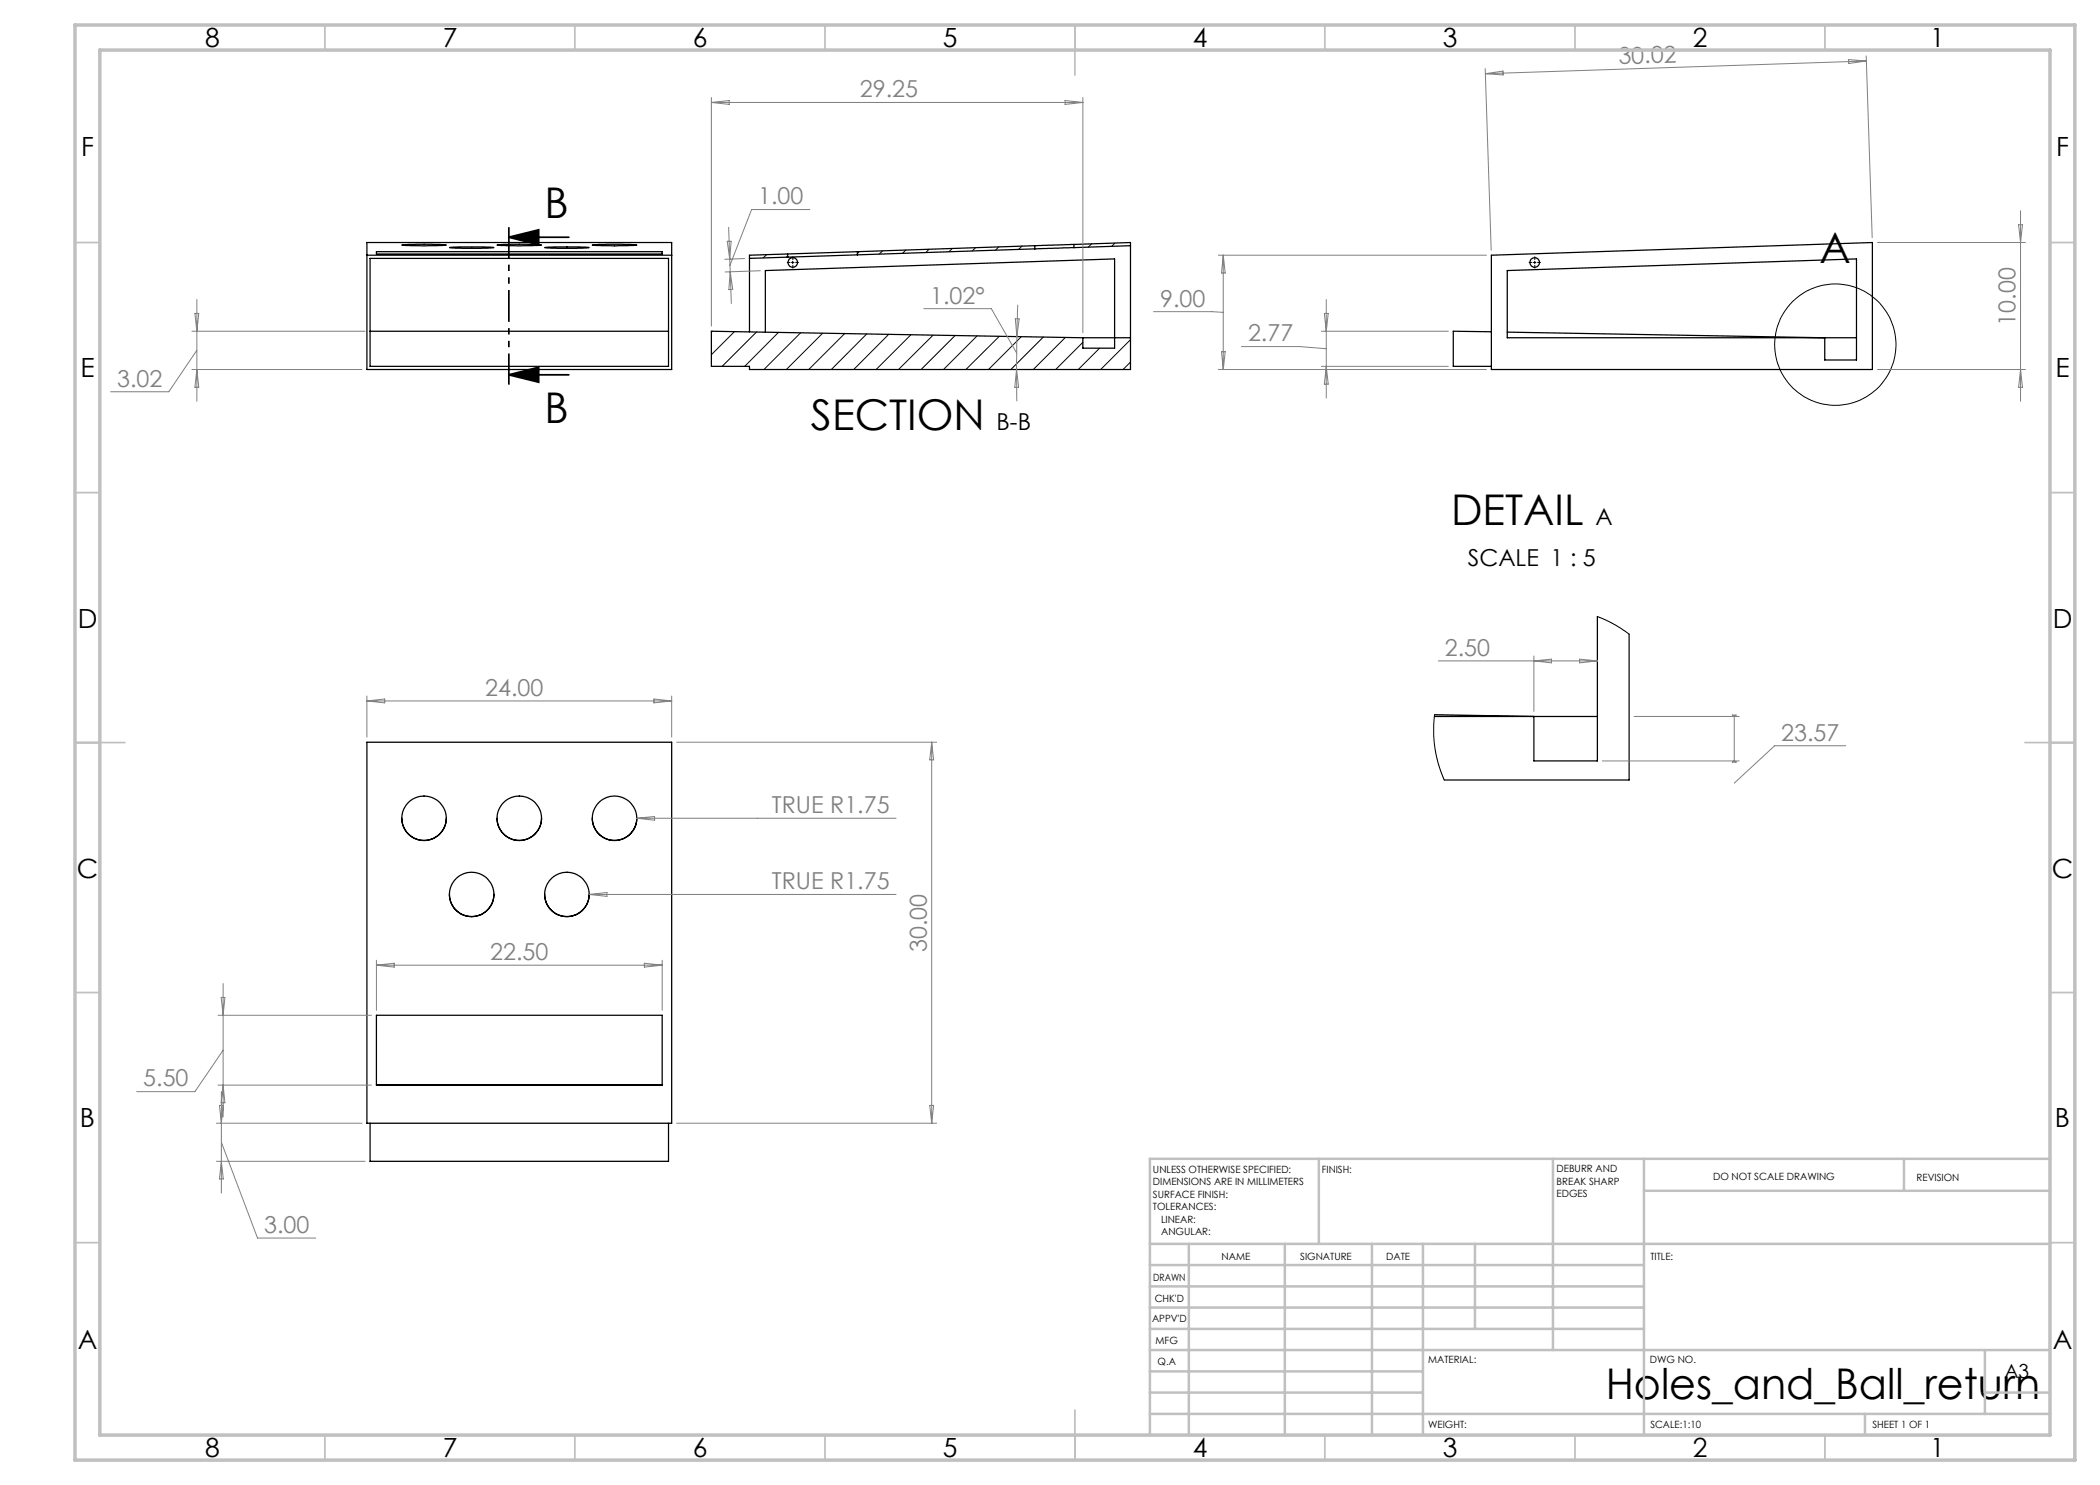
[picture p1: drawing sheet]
<svg xmlns="http://www.w3.org/2000/svg" width="420mm" height="297mm" viewBox="0 0 420 297" stroke-linecap="round" stroke-linejoin="round" font-family="sans-serif">
<g fill="none" stroke="#000" stroke-width=".25">
<path d="M73.4 48.5h60.9v25.4h-60.9zM73.4 51h60.9M74 51.7h59.7v21.6h-59.7zM75.3 50.3h57.1v.5h-57.1zM80.4 49l6-.1 2.9 .1-4.9 .2zM89.9 49.5l1.8-.1h5.2l1.9 .1-2.5 .2zM99.4 49l6-.1 2.9 .1-4.8 .2zM108.9 49.5l1.9-.1h5.2l1.8 .1-2.5 .2zM118.5 49l6-.1 2.9 .1-4.9 .2zM157.5 50.8l.1 .6M171.5 50.3v.7M206.9 49.1l-57 1.9v15.4"/>
<path d="M206.9 49.1l.1 .7M207 49.8l-57.1 1.9M214.8 48.9l-7.9 .2M214.8 48.9l11.3-.4v25.4h-76.2v-.6h-7.6v-7.1l74.3 1.4M214.8 48.9v.6M214.8 49.5l-7.8 .3M226.1 49.1l-11.3 .4M298.3 51l76.2-2.5v25.4h-76.2zM74 66.2h59.7M153.1 66.4v-12.3l69.8-2.3v17.8h-6.3v-2M216.6 67.6h9.5M298.3 66.4l-7.6-.2v7.1h7.6"/>
<path d="M301.4 66.4l63.5 1.2v4.4h6.4v-20.2l-69.9 2.3v13.5h69.9M319.5 123.3v28.9h-12.7v-8.9l-19.9-.4M325.8 126.8v29.2h-36.9M73.4 148.4h60.9v76.2h-60.9zM286.9 143.3h32.6M80.4 163.7a4.4 4.4 0 0 0 4.4 4.4 4.4 4.4 0 0 0 4.5-4.4M89.9 178.9a4.4 4.4 0 0 0 4.4 4.4 4.4 4.4 0 0 0 4.5-4.4M99.4 163.7a4.4 4.4 0 0 0 4.5 4.4 4.4 4.4 0 0 0 4.4-4.4M108.9 178.9a4.4 4.4 0 0 0 4.5 4.4 4.4 4.4 0 0 0 4.4-4.4M118.5 163.7a4.4 4.4 0 0 0 4.4 4.4 4.4 4.4 0 0 0 4.5-4.4M75.3 203.1h57.1v13.9h-57.1zM75.3 217h57.1"/>
<path d="M74 224.6v7.7h59.7v-7.7"/>
<circle cx="158.5" cy="52.5" r=".96"/>
<circle cx="307" cy="52.5" r=".95"/>
<circle cx="84.8" cy="163.7" r="4.4"/>
<circle cx="94.3" cy="178.9" r="4.4"/>
<circle cx="103.9" cy="163.7" r="4.4"/>
<circle cx="113.4" cy="178.9" r="4.4"/>
<circle cx="122.9" cy="163.7" r="4.4"/>
</g>
<g fill="none" stroke="#000" stroke-width=".2">
<path d="M153.3 50.9l-.7 .7M157.5 51.2l-.2 .2M158.3 52.5h.5M158.5 52.2v.5M171.9 50.3l-.4 .4M176.5 50.2l-.6 .6M181.2 50l-.7 .7M185.8 49.8l-.6 .7M190.5 49.7l-.7 .6M195.1 49.5l-.6 .7M199.7 49.4l-.6 .6M204.4 49.2l-.7 .7"/>
<path d="M218.3 48.8l-.6 .6M223 48.6l-.7 .7M306.7 52.5h.5M307 52.2v.5M142.5 66.2l-.2 .2M146.9 66.3l-4.6 4.6M151.3 66.4l-6.9 6.9M155.7 66.5l-6.8 6.8M160.1 66.6l-7.3 7.3M164.5 66.6l-7.2 7.3M168.9 66.7l-7.2 7.2M173.4 66.8l-7.1 7.1"/>
<path d="M177.8 66.8l-7.1 7.1M182.2 67l-7 6.9M186.6 67l-6.9 6.9M191 67.1l-6.8 6.8M195.4 67.2l-6.7 6.7M199.8 67.3l-6.6 6.6M204.3 67.3l-6.6 6.6M208.7 67.4l-6.5 6.5M213.1 67.5l-6.4 6.4M216.6 68.5l-5.5 5.4M219.9 69.6l-4.2 4.3M226.1 67.9l-6 6"/>
<path d="M226.1 72.4l-1.5 1.5M319.5 123.3l3 1.4 3.3 2.1M286.9 142.9l-.2 1.9v2.5l.3 2.4 .7 3.2 1.2 3.1"/>
<circle cx="367.1" cy="68.9" r="12.1"/>
</g>
<path d="M101.7 47.4l6-1.4v3zM101.7 47.4h12.1M101.7 75l6-1.6v3zM101.7 75h12.1" fill="none" stroke="#000" stroke-width=".35"/>
<g fill="none" stroke="#808080" stroke-width=".2">
<path d="M142.3 19.5v45.7M216.6 19.5v47.1M297 13.7l1.2 36.4M297.1 14.7l3.5-.5v.8zM369.7 11.9l3.6 .3-3.6 .5zM373.2 11.2l1.2 36.3M373.3 12.2l-76.2 2.5M142.3 20.5h74.3M142.3 20.5l3.5-.4v.8zM213 20.1l3.6 .4-3.6 .4zM39.4 59.9v20.4M145.5 48.3h.7l-.3 3.5z"/>
<path d="M145.7 45.5l.2 6.3M145.9 51.8l.1 2.6M146 54.4l.3 6.3M146 54.4l.5 3.5h-.7zM148.9 51.7l-3.9 .2M152.1 54.1l-7.1 .3M162 41.9h-11.7l-4.3 11.2M243.7 51h53.6M244.7 51v22.9M244.7 51l.3 3.6h-.7zM265.3 59.9v19.7M375.5 48.5h29.6"/>
<path d="M403.7 44.9h.8l-.4 3.6zM404.1 42.2v38.1M38.4 66.2h34.6M38.4 73.9h34M39 62.7h.8l-.4 3.5zM39.4 70.1l-5.6 8.2h-11.7M39.4 73.9l.4 3.6h-.8zM184.7 61.7h13.6l5 8.9M203.1 63.7l.7 .1-.4 3.5zM203.3 73.9l.4 3.6h-.7zM203.3 73.9l.1 6.4M203.4 67.3l-.1 6.6"/>
<path d="M203.6 61l-.2 6.3M230.7 62.3h11.7l2.3 .2M243.7 73.9h53.6M244.3 70.3h.7l-.3 3.6zM248.3 69.3h11.6l5.4 .4M264.3 66.2h25.4M264.3 73.3h25.4M264.9 62.7h.7l-.3 3.5zM265.3 73.3l.3 3.5h-.7zM375.5 73.9h29.6M404.1 73.9l.4 3.6h-.8zM73.4 139.2v8.2"/>
<path d="M130.8 139.8l3.5 .4-3.5 .4zM134.3 139.2v8.2M287.7 132.2h31.8M306.8 131.2v11.1M306.8 132.2l3.5-.4v.8zM315.9 131.8l3.6 .4-3.6 .4zM73.4 140.2h60.9M73.4 140.2l3.5-.4v.8zM135.3 148.4h52M186.3 148.4v76.2M186.3 148.4l.4 3.6h-.8zM320.5 152.2h27.3"/>
<path d="M326.8 143.3h21M346.5 152.4l.4-.2 .3 .2zM346.5 143h.7l-.3 .3zM346.9 143.3v8.9M369.1 149.2h-14.2l-8 7.4M117.8 178.9h61.4M117.8 178.9l3.6-.4v.8zM127.4 163.7h51.8M127.4 163.7l3.5-.4v.7zM44.2 199.5h.8l-.4 3.6zM44.6 196.7v26.7M75.3 192v10.1"/>
<path d="M75.3 193h57.1M75.3 193l3.5-.4v.8zM128.9 192.6l3.5 .4-3.5 .4zM132.4 192v10.1M43.6 203.1h30.7M43.6 217h30.7M44.3 218.3v20.3M44.6 210l-5.6 8.3h-11.7M44.6 217l.4 3.6h-.8zM43.3 224.6h29.1M43.3 232.3h29.7M43.9 221.1h.8l-.4 3.5z"/>
<path d="M44.3 228.5l7.2 19.1h11.6M44.3 232.3l.4 3.5h-.8zM135.3 224.6h52M185.9 221.1h.8l-.4 3.5z"/>
</g>
<path d="M158.1 52.5h-.7M158.6 52v-.7M158.6 53v.7M159.1 52.5h.7M306.5 52.5h-.7M307 52v-.7M307 53v.7M307.5 52.5h.7" fill="none" stroke="#000" stroke-width=".2" stroke-dasharray="15.2 1.3 1.3 1.3" stroke-linecap="butt"/>
<path d="M101.8 45.4v31.5" fill="none" stroke="#000" stroke-width=".35" stroke-dasharray="6.3 1.3 1.3 1.3 1.3 1.3" stroke-dashoffset=".1" stroke-linecap="butt"/>
<g fill="none" stroke="#c0c0c0" stroke-width=".35">
<path d="M65 5v5M115 5v5M165 5v5M215 5v10M265 5v5M315 5v5M365 5v5M15 48.5h5M410 48.5h5M15 98.5h5M410 98.5h5M15 148.5h10"/>
<path d="M405 148.5h10M15 198.5h5M410 198.5h5M15 248.5h5M410 248.5h5M65 287v5M115 287v5M165 287v5M215 282v10M265 287v5M315 287v5M365 287v5"/>
</g>
<g fill="none" stroke="#c0c0c0" stroke-width=".5">
<path d="M263.8 231.8v17M310.6 231.8v38.2M328.8 231.8v55.2M328.8 238.2h81.2M380.8 231.8v6.4M410 231.8h-180v55.2M230 248.8h180M230 257.3h98.8M230 253h98.8M237.8 248.8v38.2M257 248.8v38.2M274.4 248.8v38.2"/>
<path d="M284.6 248.8v38.2M295 248.8v17M230 265.8h98.8M230 261.5h98.8M230 278.5h54.6M230 274.3h54.6M230 270h180M397 278.5h13M397 270v12.8M230 282.8h180M373 282.8v4.2"/>
</g>
<path d="M15 5h400v287h-400zM20 10h390v277h-390z" fill="none" stroke="#c0c0c0" stroke-width=".7"/>
<path d="M101.7 47.4l6-1.4v3zM101.7 75l6-1.6v3z" fill="#000"/>
<g font-size="8.5">
<text x="108.9" y="43.6">B</text>
<text x="363.9" y="52.6">A</text>
<text x="108.9" y="84.6">B</text>
<text x="162.2" y="86">SECTION</text>
<text x="290.2" y="105.1">DETAIL</text>
<text x="321.1" y="279.7">Holes_and_Ball_return</text>
</g>
<g font-size="5.3">
<text x="41" y="9.5">8</text>
<text x="88.5" y="9.5">7</text>
<text x="138.5" y="9.5">6</text>
<text x="188.5" y="9.5">5</text>
<text x="238.5" y="9.5">4</text>
<text x="288.5" y="9.5">3</text>
<text x="338.5" y="9.5">2</text>
<text x="386" y="9.5">1</text>
<text x="16.2" y="31.3">F</text>
<text x="411.2" y="31.3">F</text>
<text x="16.1" y="75.5">E</text>
<text x="411.1" y="75.5">E</text>
<text x="15.5" y="125.5">D</text>
<text x="410.5" y="125.5">D</text>
<text x="15.4" y="175.5">C</text>
<text x="410.4" y="175.5">C</text>
<text x="16" y="225.5">B</text>
<text x="411" y="225.5">B</text>
<text x="15.5" y="269.8">A</text>
<text x="410.5" y="269.8">A</text>
<text x="41" y="291.5">8</text>
<text x="88.5" y="291.5">7</text>
<text x="138.5" y="291.5">6</text>
<text x="188.5" y="291.5">5</text>
<text x="238.5" y="291.5">4</text>
<text x="288.5" y="291.5">3</text>
<text x="338.5" y="291.5">2</text>
<text x="386" y="291.5">1</text>
</g>
<g font-size="4.7" fill="#808080">
<text x="323.7" y="12.8" transform="rotate(-2 323.7 12.8)">30.02</text>
<text x="172" y="19.5">29.25</text>
<text x="151.6" y="40.9">1.00</text>
<text x="186.1" y="60.7">1.02°</text>
<text x="232" y="61.3">9.00</text>
<text x="403.1" y="65.1" transform="rotate(-90 403.1 65.1)">10.00</text>
<text x="249.6" y="68.3">2.77</text>
<text x="23.4" y="77.3">3.02</text>
<text x="289" y="131.2">2.50</text>
<text x="97" y="139.2">24.00</text>
<text x="356.2" y="148.1">23.57</text>
<text x="154.4" y="162.6">TRUE R1.75</text>
<text x="154.4" y="177.9">TRUE R1.75</text>
<text x="185.3" y="190.4" transform="rotate(-90 185.3 190.4)">30.00</text>
<text x="98" y="192">22.50</text>
<text x="28.7" y="217.3">5.50</text>
<text x="52.8" y="246.6">3.00</text>
</g>
<g font-size="4.7">
<text x="199.3" y="86">B-B</text>
<text x="319.1" y="105.1">A</text>
<text x="293.6" y="113.3">SCALE 1 : 5</text>
</g>
<text font-size="3.9" x="400.9" y="275.5">A3</text>
<g font-size="2">
<text x="230.6" y="234.6">UNLESS OTHERWISE SPECIFIED:</text>
<text x="230.6" y="237.1">DIMENSIONS ARE IN MILLIMETERS</text>
<text x="230.6" y="239.6">SURFACE FINISH:</text>
<text x="264.4" y="234.6">FINISH:</text>
<text x="311.3" y="234.5">DEBURR AND</text>
<text x="311.3" y="237">BREAK SHARP</text>
<text x="311.3" y="239.5">EDGES</text>
<text x="342.6" y="236">DO NOT SCALE DRAWING</text>
<text x="383.3" y="236.2">REVISION</text>
<text x="230.6" y="242.1">TOLERANCES:</text>
<text x="232.2" y="244.6">LINEAR:</text>
<text x="232.2" y="247.1">ANGULAR:</text>
<text x="244.3" y="252">NAME</text>
<text x="260" y="251.9">SIGNATURE</text>
<text x="277.2" y="251.9">DATE</text>
<text x="330.1" y="251.9">TITLE:</text>
<text x="230.6" y="256.1">DRAWN</text>
<text x="230.9" y="260.3">CHK'D</text>
<text x="230.4" y="264.4">APPV'D</text>
<text x="231.1" y="268.8">MFG</text>
<text x="231.5" y="273">Q.A</text>
<text x="285.6" y="272.5">MATERIAL:</text>
<text x="330" y="272.5">DWG NO.</text>
<text x="285.6" y="285.5">WEIGHT:</text>
<text x="330.1" y="285.6">SCALE:1:10</text>
<text x="374.5" y="285.6">SHEET 1 OF 1</text>
</g>
</svg>
